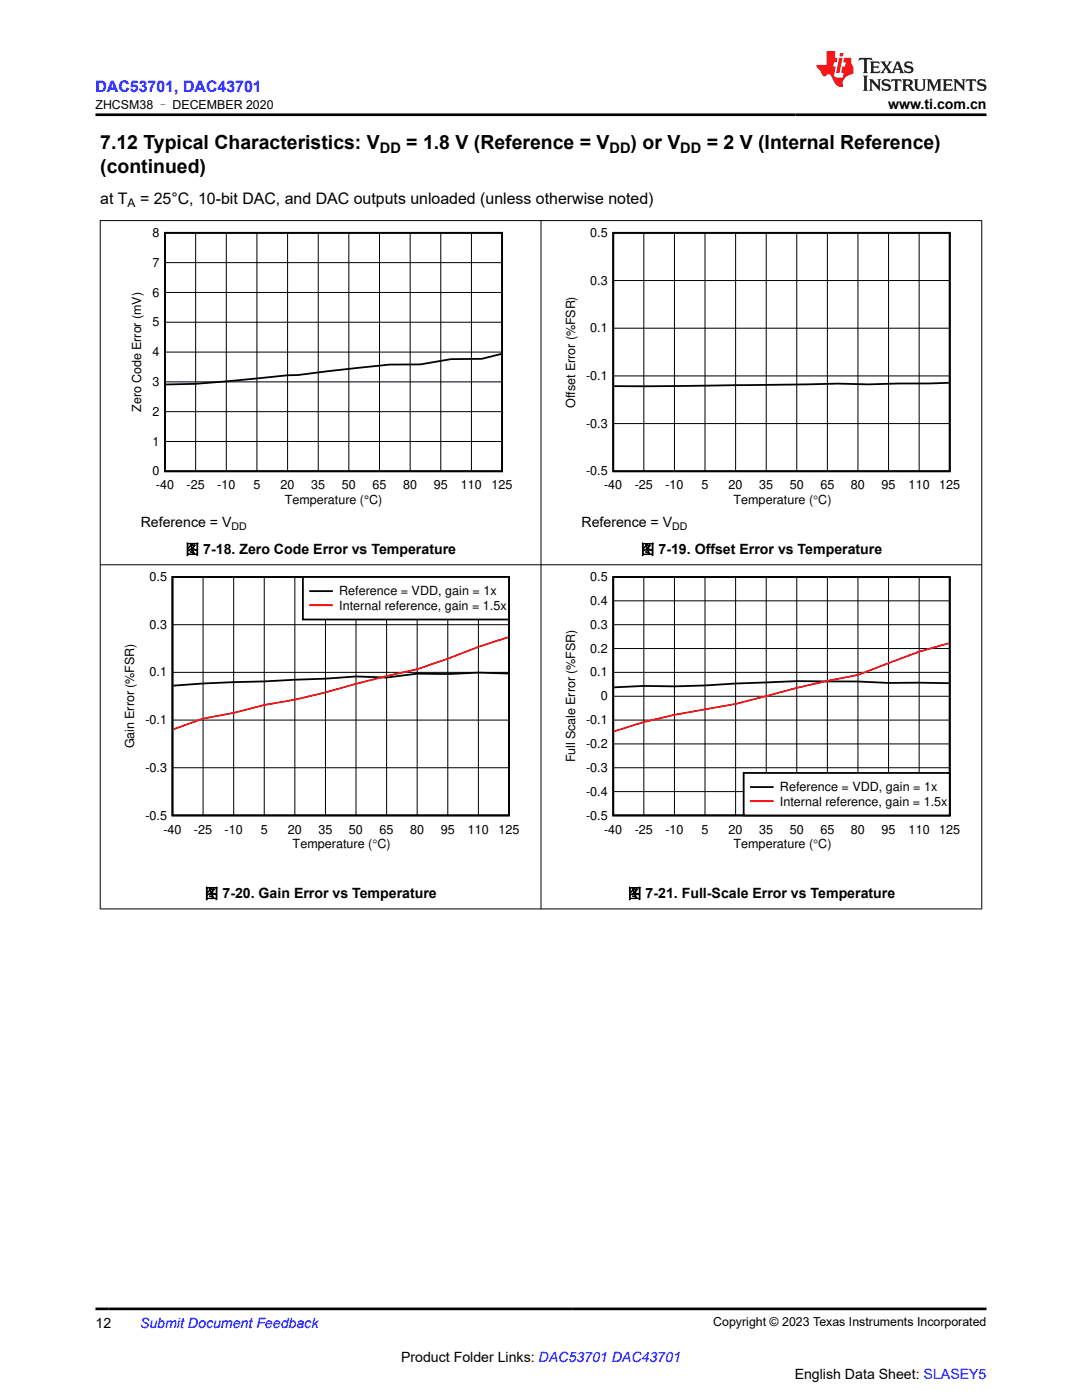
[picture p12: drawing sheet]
<svg xmlns="http://www.w3.org/2000/svg" width="216mm" height="279mm" viewBox="0 0 216 279" stroke-linecap="round" stroke-linejoin="round" font-family="sans-serif">
<path d="M32.9 46.5h67.3v47.6h-67.3zM122.4 46.5h67.1v47.6h-67.1zM100 70.6l-3.9 1-6.1 .1-6.1 1-6.1 .1-18.4 2.1h-2l-18.4 1.7-5.9 .1M189.3 76.4l-16.1 .3-6.1-.1-32.5 .4-12.1 .1M34.4 115.2h67.2v47.5h-67.2zM101.4 134.4l-5.9-.2-6.1 .3-6.2-.1-6.1 .8-6.1-.2-6.1 .4-24.4 1-5.9 .4" fill="none" stroke="#000" stroke-width=".36"/>
<g fill="none" stroke="#000" stroke-width=".2">
<path d="M32.9 58.4h67.3M32.9 52.4h67.3M39 46.5v47.6M45.2 46.5v47.6M51.3 46.5v47.6M57.4 46.5v47.6M63.5 46.5v47.6M69.6 46.5v47.6M75.7 46.5v47.6M81.8 46.5v47.6M88 46.5v47.6M94.1 46.5v47.6"/>
<path d="M122.4 56h67.1M128.5 46.5v47.6M134.6 46.5v47.6M140.7 46.5v47.6M146.8 46.5v47.6M152.9 46.5v47.6M159 46.5v47.6M165.1 46.5v47.6M171.2 46.5v47.6M177.3 46.5v47.6M183.4 46.5v47.6M32.9 76.2h67.3"/>
<path d="M32.9 70.3h67.3M32.9 64.3h67.3M122.4 75h67.1M122.4 65.5h67.1M32.9 88.1h67.3M32.9 82.2h67.3M122.4 84.5h67.1M40.5 115.2v47.6M46.6 115.2v47.6M52.7 115.2v47.6M58.8 115.2v47.6M64.9 115.2v47.6"/>
<path d="M71 115.2v47.6M77.1 115.2v47.6M83.2 115.2v47.6M89.4 115.2v47.6M95.5 115.2v47.6M34.4 134.2h67.2M34.4 124.7h67.2M34.4 153.2h67.2M34.4 143.7h67.2"/>
</g>
<path d="M101.4 127.2l-5.9 1.9-6.1 2.4-6.2 2.1-6.1 1.3-12.2 3.3-6.1 1.4-6.1 1.1-6.1 1.6-6.1 1.1-5.9 2.2" fill="none" stroke="#f00" stroke-width=".36"/>
<path d="M60.4 115.2h41.2v8.4h-41.2z" fill-rule="evenodd" fill="#fff"/>
<path d="M60.4 115.2h41.2v8.4h-41.2zM61.9 118h4.3M122.4 115.2h67.1v47.5h-67.1zM189.3 136.3h-12a320.9 320.9 0 0 0-30.5 .1l-6.1 .4-6.1 .2-6.1-.1-6 .3" fill="none" stroke="#000" stroke-width=".36"/>
<path d="M61.9 120.8h4.3M189.3 128.4l-5.9 1.7-12.2 4.6-6.1 1.2-6.1 1.4-12.2 3.2-12.2 2.2-6.1 1.4-6 1.9" fill="none" stroke="#f00" stroke-width=".36"/>
<g fill="none" stroke="#000" stroke-width=".2">
<path d="M122.4 119.9h67.1M128.5 115.2v47.6M134.6 115.2v47.6M140.7 115.2v47.6M146.8 115.2v47.6M152.9 115.2v47.6M159 115.2v47.6M165.1 115.2v47.6M171.2 115.2v47.6M177.3 115.2v47.6M183.4 115.2v47.6M122.4 139h67.1"/>
<path d="M122.4 134.2h67.1M122.4 129.4h67.1M122.4 124.7h67.1M122.4 158h67.1M122.4 153.2h67.1M122.4 148.5h67.1M122.4 143.7h67.1"/>
</g>
<path d="M148.4 154.3h41.1v8.4h-41.1z" fill-rule="evenodd" fill="#fff"/>
<path d="M148.4 154.3h41.1v8.4h-41.1zM149.8 157.1h4.4" fill="none" stroke="#000" stroke-width=".36"/>
<path d="M149.8 159.9h4.4" fill="none" stroke="#f00" stroke-width=".36"/>
<path d="M19.9 44h176.1M20 44v137.5M107.9 44v137.5M195.9 44v137.5M19.9 112.7h176.1M19.9 181.4h176.1" fill="none" stroke="#000" stroke-width=".2"/>
<path d="M171.5 11.6l-.2 .5 .5-.2h.6v.1v2.2l-.2 .4h1l-.2-.4v-2.2v-.1h.5l.5 .2-.1-.5zM173.6 12.3l.2 .4v1.5l-.2 .4h1.9l.1-.6a1.08 1.08 0 0 1-1.3 .2v-.7h.6l.4 .2v-.7l-.4 .2h-.6v-.5l.2-.2a1 1 0 0 1 1 .3l-.1-.5zM175.7 12.3l.9 1.1-1 1.2h.9l-.2-.2 .5-.8 .4 .8-.2 .2h1.6l-.2-.2 .2-.5h.9l.1 .5-.1 .2h.9l-.2-.3-.8-2h-.5l-.9 2.2-.9-1.1 .9-1.1h-.8l.2 .2-.4 .6-.4-.6 .2-.2zM179 12.7l.4 1h-.7zM180.7 12.4a.65 .65 0 0 0-.2 .7 .65 .65 0 0 0 .6 .5l.6 .1 .1 .3a.79 .79 0 0 1-.7 .4 .79 .79 0 0 1-.7-.5l.1 .7 .2-.1a.93 .93 0 0 0 1.1 .1 .93 .93 0 0 0 .4-1 1.46 1.46 0 0 0-1.2-.6l-.1-.3a1.09 1.09 0 0 1 1.2 .2l-.2-.6-.1 .1-.5-.2zM172.2 15.1l.2 .4v2.2l-.2 .4h1l-.2-.4v-2.2l.2-.4zM173.4 15.8l.2 .4v1.5l-.2 .4h.8l-.3-.4 .1-1.3 1.6 1.8v-2l.2-.4h-.7l.1 .2 .1 1.1-1.2-1.3zM176.2 15.9a.65 .65 0 0 0-.2 .8 .65 .65 0 0 0 .6 .4l.6 .2 .1 .2a.79 .79 0 0 1-.7 .4 .79 .79 0 0 1-.7-.5l.1 .7 .2-.1a.93 .93 0 0 0 1.1 .1 .93 .93 0 0 0 .4-.9 1.46 1.46 0 0 0-1.2-.6l-.1-.4a1.09 1.09 0 0 1 1.2 .2l-.1-.6-.2 .1-.5-.1zM177.9 15.8l-.1 .6a.63 .63 0 0 1 .8-.3v1.6l-.3 .4h1l-.2-.4v-1.6a.66 .66 0 0 1 .8 .3l-.1-.6zM180 15.8l.2 .4v1.5l-.2 .4h1l-.2-.2-.1-.7h.5l.1 .2a.79 .79 0 0 0 1.2 .6l-1-.9a.61 .61 0 0 0 .6-.6 .61 .61 0 0 0-.5-.7zM180.8 16.1h.1a.47 .47 0 0 1 .5 .1 .47 .47 0 0 1 .1 .5l-.1 .1-.7 .1zM182.3 15.8l.2 .2a2.27 2.27 0 0 0 .4 2 1.04 1.04 0 0 0 1.7-.7v-1.3l.2-.2h-.8l.2 .4v1.1a.6 .6 0 0 1-.6 .6 .6 .6 0 0 1-.6-.6v-1.1l.3-.4zM184.9 15.8l.2 .4v1.5l-.2 .4h.8l-.3-.4v-1.4l.9 1.9 .9-1.9v1.4l-.3 .4h1l-.2-.4v-1.5l.2-.4h-.8l-.7 1.5-.6-1.5zM188.1 15.8l.2 .4v1.5l-.2 .4h1.9l.1-.6a1.09 1.09 0 0 1-1.3 .2v-.7h.6l.4 .2v-.6l-.4 .2h-.6v-.6l.2-.1a1.01 1.01 0 0 1 1 .3l-.1-.6zM190.2 15.8l.3 .4v1.5l-.3 .4h.8l-.2-.4v-1.3l1.6 1.8v-2l.2-.4h-.7l.2 .2v1.1l-1.2-1.3zM192.8 15.8l-.1 .6a.63 .63 0 0 1 .8-.3v1.6l-.3 .4h1l-.2-.4v-1.6a.66 .66 0 0 1 .8 .3l-.1-.6zM195.2 15.9a.65 .65 0 0 0-.2 .8 .65 .65 0 0 0 .6 .4l.6 .2 .2 .2a.79 .79 0 0 1-.7 .4 .79 .79 0 0 1-.7-.5l.1 .7 .2-.1a.93 .93 0 0 0 1 .1 .93 .93 0 0 0 .5-.9 1.46 1.46 0 0 0-1.3-.6v-.4a1.09 1.09 0 0 1 1.2 .2l-.2-.6-.2 .1-.5-.1z" fill="#231f20"/>
<path d="M164.9 10.2v2.8h-2l.1 .3 .8 1a.95 .95 0 0 0 1 .9 .59 .59 0 0 1 .5-.4 .59 .59 0 0 1 .5 .4l.4 .7a1.59 1.59 0 0 0 2.1 1.4 1.61 1.61 0 0 1 1-2.3l1-.3-.1-1.5a1.59 1.59 0 0 1-.3-1.7h-1.5l-.2 .9h.6l-.2 .9h-.5l-.2 1v.2l.4 .1-.1 .9h-.7a.73 .73 0 0 1-1-.7l.3-1.5h-.5l.1-.9h.5l.2-.9h-.5v-1.3zM167.4 11.5l-.6 3.1h.7l.6-3.1zM167.6 10.6l-.1 .6h.7l.1-.6z" fill="#ed1c24"/>
<path d="M19 22.9h177.8M19 261.2h177.8" fill="none" stroke="#000" stroke-width=".53"/>
<g font-size="3.9">
<text x="20" y="29.8">7.12 Typical Characteristics: V</text>
<text x="81.1" y="29.8">= 1.8 V (Reference = V</text>
<text x="125.8" y="29.8">) or V</text>
<text x="141" y="29.8">= 2 V (Internal Reference)</text>
<text x="20" y="34.4">(continued)</text>
</g>
<text font-size="3.2" fill="#00f" x="19" y="18.3">DAC53701, DAC43701</text>
<g font-size="3.2">
<text x="20" y="40.6">at T</text>
<text x="27.9" y="40.6">= 25°C, 10-bit DAC, and DAC outputs unloaded (unless otherwise noted)</text>
</g>
<g font-size="2.9">
<text x="75.8" y="30.6">DD</text>
<text x="121.6" y="30.6">DD</text>
<text x="135.7" y="30.6">DD</text>
</g>
<g font-size="2.8">
<text x="177.2" y="21.7">www.ti.com.cn</text>
<text x="28.1" y="105.1">Reference = V</text>
<text x="116" y="105.1">Reference = V</text>
<text x="36.9" y="110.6">图 7-18. Zero Code Error vs Temperature</text>
<text x="127.8" y="110.6">图 7-19. Offset Error vs Temperature</text>
<text x="40.8" y="179.3">图 7-20. Gain Error vs Temperature</text>
<text x="125.2" y="179.3">图 7-21. Full-Scale Error vs Temperature</text>
<text x="19" y="265">12</text>
<text x="80" y="271.9">Product Folder Links: DAC53701 DAC43701</text>
<text x="158.6" y="275.3">English Data Sheet: SLASEY5</text>
</g>
<text font-size="2.8" fill="#00f" x="27.9" y="265">Submit Document Feedback</text>
<g font-size="2.5">
<text x="19.1" y="21.8">ZHCSM38 – DECEMBER 2020</text>
<text x="30.4" y="47.3">8</text>
<text x="117.8" y="47.3">0.5</text>
<text x="30.4" y="53.2">7</text>
<text x="30.4" y="59.2">6</text>
<text x="117.8" y="56.8">0.3</text>
<text x="30.4" y="65.1">5</text>
<text x="30.4" y="71.1">4</text>
<text x="117.8" y="66.3">0.1</text>
<text x="30.4" y="77">3</text>
<text x="117" y="75.8">-0.1</text>
<text x="28.2" y="82.2" transform="rotate(-90 28.2 82.2)">Zero Code Error (mV)</text>
<text x="30.4" y="83">2</text>
<text x="114.8" y="81.4" transform="rotate(-90 114.8 81.4)">Offset Error (%FSR)</text>
<text x="30.4" y="88.9">1</text>
<text x="117" y="85.3">-0.3</text>
<text x="30.4" y="94.9">0</text>
<text x="117" y="94.9">-0.5</text>
<text x="31.1" y="97.7">-40</text>
<text x="37.2" y="97.7">-25</text>
<text x="43.4" y="97.7">-10</text>
<text x="50.6" y="97.7">5</text>
<text x="56" y="97.7">20</text>
<text x="56.8" y="100.5">Temperature (°C)</text>
<text x="62.1" y="97.7">35</text>
<text x="68.2" y="97.7">50</text>
<text x="74.3" y="97.7">65</text>
<text x="80.5" y="97.7">80</text>
<text x="86.6" y="97.7">95</text>
<text x="92" y="97.7">110</text>
<text x="98.1" y="97.7">125</text>
<text x="120.5" y="97.7">-40</text>
<text x="126.7" y="97.7">-25</text>
<text x="132.8" y="97.7">-10</text>
<text x="140" y="97.7">5</text>
<text x="145.4" y="97.7">20</text>
<text x="146.3" y="100.5">Temperature (qC)</text>
<text x="151.5" y="97.7">35</text>
<text x="157.6" y="97.7">50</text>
<text x="163.7" y="97.7">65</text>
<text x="169.8" y="97.7">80</text>
<text x="175.9" y="97.7">95</text>
<text x="181.3" y="97.7">110</text>
<text x="187.4" y="97.7">125</text>
<text x="29.8" y="116">0.5</text>
<text x="67.7" y="118.8">Reference = VDD, gain = 1x</text>
<text x="117.8" y="116">0.5</text>
<text x="29.8" y="125.5">0.3</text>
<text x="67.7" y="121.7">Internal reference, gain = 1.5x</text>
<text x="117.8" y="125.5">0.3</text>
<text x="117.8" y="120.7">0.4</text>
<text x="117.8" y="130.2">0.2</text>
<text x="29.8" y="135">0.1</text>
<text x="117.8" y="135">0.1</text>
<text x="119.9" y="139.8">0</text>
<text x="26.8" y="149.4" transform="rotate(-90 26.8 149.4)">Gain Error (%FSR)</text>
<text x="29" y="144.5">-0.1</text>
<text x="117" y="149.3">-0.2</text>
<text x="117" y="144.5">-0.1</text>
<text x="29" y="154">-0.3</text>
<text x="114.8" y="152.2" transform="rotate(-90 114.8 152.2)">Full Scale Error (%FSR)</text>
<text x="117" y="154">-0.3</text>
<text x="117" y="158.8">-0.4</text>
<text x="155.6" y="157.9">Reference = VDD, gain = 1x</text>
<text x="155.6" y="160.8">Internal reference, gain = 1.5x</text>
<text x="29" y="163.6">-0.5</text>
<text x="32.6" y="166.4">-40</text>
<text x="38.7" y="166.4">-25</text>
<text x="44.8" y="166.4">-10</text>
<text x="52" y="166.4">5</text>
<text x="57.4" y="166.4">20</text>
<text x="63.5" y="166.4">35</text>
<text x="69.6" y="166.4">50</text>
<text x="75.7" y="166.4">65</text>
<text x="81.9" y="166.4">80</text>
<text x="88" y="166.4">95</text>
<text x="93.4" y="166.4">110</text>
<text x="99.5" y="166.4">125</text>
<text x="117" y="163.6">-0.5</text>
<text x="120.5" y="166.4">-40</text>
<text x="126.7" y="166.4">-25</text>
<text x="132.8" y="166.4">-10</text>
<text x="140" y="166.4">5</text>
<text x="145.4" y="166.4">20</text>
<text x="151.5" y="166.4">35</text>
<text x="157.6" y="166.4">50</text>
<text x="163.7" y="166.4">65</text>
<text x="169.8" y="166.4">80</text>
<text x="175.9" y="166.4">95</text>
<text x="181.3" y="166.4">110</text>
<text x="187.4" y="166.4">125</text>
<text x="58.4" y="169.2">Temperature (qC)</text>
<text x="146.3" y="169.2">Temperature (qC)</text>
<text x="142.3" y="264.7">Copyright © 2023 Texas Instruments Incorporated</text>
</g>
<text font-size="2.4" x="25.5" y="41.3">A</text>
<g font-size="2.1">
<text x="46.2" y="105.7">DD</text>
<text x="134.1" y="105.7">DD</text>
</g>
</svg>
